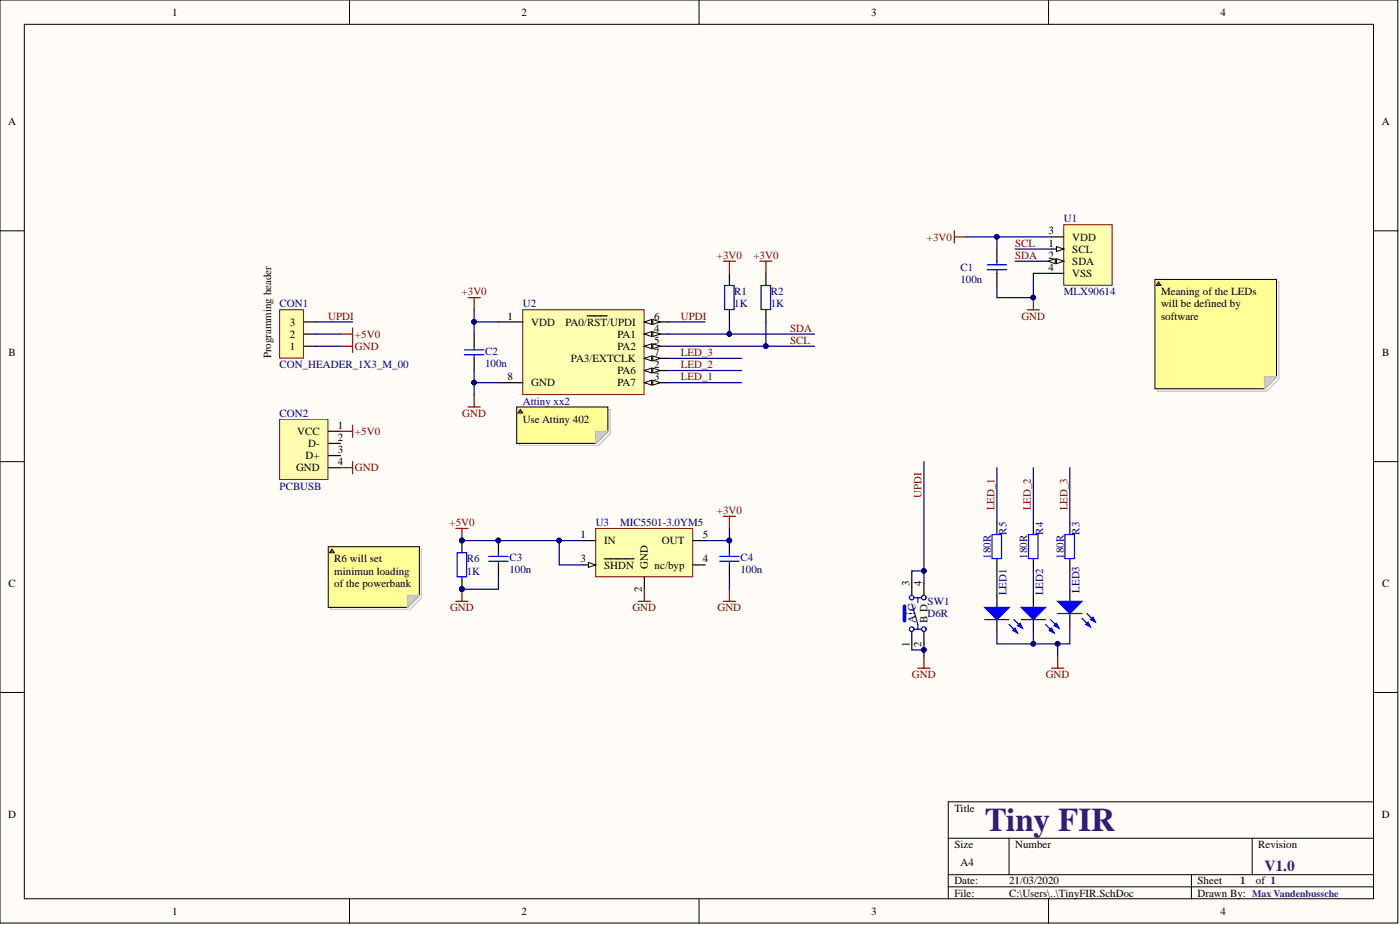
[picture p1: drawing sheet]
# Altium project TinyFir_PCB.PrjPcb
1 sheet, 19 parts. Net scope: global (net labels, ports and power ports of the same name join across sheets).
Board file: TinyFIR.PcbDoc

## Sheet TinyFIR.SchDoc
size A4

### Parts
C1  100n  [CAPC1608[0603]N]
C2  100n  [CAPC1608[0603]N]
C3  100n  [CAPC1608[0603]N]
C4  100n  [CAPC1608[0603]N]
CON1  CON_HEADER_1X3_M_00  [CON_HEADER_1X3_M_00]
CON2  PCBUSB  [PCB_USB]
LED1  KP-2012SRC  [DIO2012[0805]]  (value not drawn)
LED2  KP-2012SYC  [DIO2012[0805]]  (value not drawn)
LED3  KP-2012MGC  [DIO2012[0805]]  (value not drawn)
R1  1K  [RESC1608[0603]N]
R2  1K  [RESC1608[0603]N]
R3  180R  [RESC1608[0603]N]
R4  180R  [RESC1608[0603]N]
R5  180R  [RESC1608[0603]N]
R6  1K  [RESC1608[0603]N]
SW1  D6R  [SW_SPST_PB_CK]
U1  MLX90614  [MLX90614_**C]
U2  Attiny xx2  [SOIC127P600-8_straight]
U3  MIC5501-3.0YM5  [SOT23-5]

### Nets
+3V0: C1.2 C2.2 C4.2 R1.2 R2.2 U1.3(VDD) U2.1(VDD) U3.5(OUT)
+5V0: C3.2 CON1.2 CON2.1(VCC) R6.2 U3.1(IN) U3.3(~{SHDN})
GND: C1.1 C2.1 C3.1 C4.1 CON1.1 CON2.4(GND) LED1.1(K) LED2.1(K) LED3.1(K) R6.1 SW1.1(A) SW1.2(B) U1.4(VSS) U2.8(GND) U3.2(GND)
LED_1: R5.2 U2.3(PA7)
LED_2: R4.2 U2.2(PA6)
LED_3: R3.2 U2.7(PA3/EXTCLK)
SCL: R2.1 U1.1(SCL) U2.5(PA2)
SDA: R1.1 U1.2(SDA) U2.4(PA1)
UPDI: CON1.3 SW1.3(C) SW1.4(D) U2.6(PA0/~{RST}/UPDI)
NetLED1_2: LED1.2(A) R5.1
NetLED2_2: LED2.2(A) R4.1
NetLED3_2: LED3.2(A) R3.1

Not connected (* = marked no-connect by the designer): CON2 2(D-) 3(D+); U3 4(nc/byp)

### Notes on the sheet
- (near CON1) Programming header
- Meaning of the LEDs will be defined by software
- (near U2) Use Attiny 402
- (near R6) R6 will set minimun loading of the powerbank
- Tiny FIR
- 1
- V1.0
- Max Vandenbussche

## Assembly variants
NoProgHeader: not fitted C2 C4 CON1 CON2 R6
